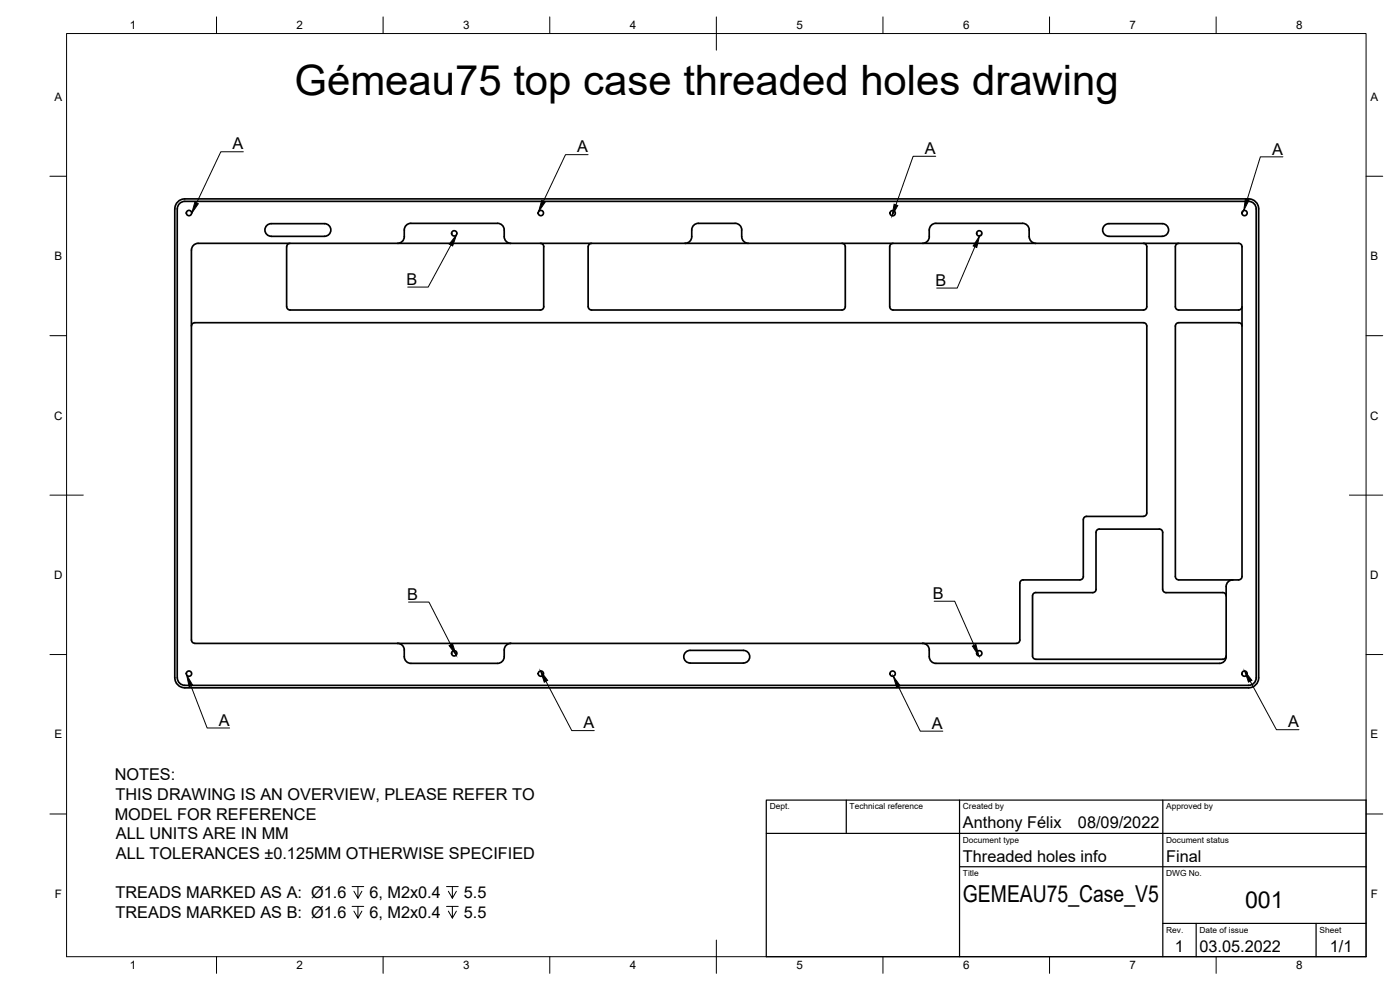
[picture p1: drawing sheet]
<svg xmlns="http://www.w3.org/2000/svg" width="420mm" height="297mm" viewBox="0 0 420 297" stroke-linecap="round" stroke-linejoin="round" font-family="sans-serif">
<!-- layer: Visible -->
<g fill="none" stroke="#000" stroke-width=".51">
<path d="M53.9 61.1l1-.6 .6-.1h319.2a2.25 2.25 0 0 1 2.3 2.3v140.7a2.25 2.25 0 0 1-2.3 2.2h-319.2a2.29 2.29 0 0 1-2.3-2.2v-140.7l.1-.6zM59.5 73h146.1M59.5 73a2.04 2.04 0 0 0-2.1 2l.1 117a1.01 1.01 0 0 0 1 1h246.6a1.04 1.04 0 0 0 1-1v-17a1.01 1.01 0 0 1 1-1h17a1.04 1.04 0 0 0 1-1M80.1 67.7l1.3-.6h16a1.91 1.91 0 0 1 1.9 1.9 1.91 1.91 0 0 1-1.9 1.9h-16a1.89 1.89 0 0 1-1.8-1.2 1.89 1.89 0 0 1 .5-2zM87 73a1.04 1.04 0 0 0-1 1v18a1.01 1.01 0 0 0 1 1h75.2a1.01 1.01 0 0 0 1-1v-18a.97 .97 0 0 0-1-1M121.3 71a3.6 3.6 0 0 1 .6-3.4l1.4-.6h26a1.96 1.96 0 0 1 2 2v2M121.3 71a2 2 0 0 1-2 2M151.3 71a2 2 0 0 0 2 2M177.5 73a1.04 1.04 0 0 0-1 1v18a1.01 1.01 0 0 0 1 1h75.2a1.01 1.01 0 0 0 1-1v-18a1.01 1.01 0 0 0-1-1M205.6 73h166.1a1.01 1.01 0 0 1 1 1v99M207.6 71a2 2 0 0 1-2 2M207.6 71a3.6 3.6 0 0 1 .6-3.4l1.4-.6h11a2 2 0 0 1 2 2v2"/>
<path d="M222.6 71a2 2 0 0 0 2 2M268 73a1.01 1.01 0 0 0-1 1v18a1.01 1.01 0 0 0 1 1h75.2a1.01 1.01 0 0 0 1-1v-18a1.01 1.01 0 0 0-1-1M278.9 71a3.7 3.7 0 0 1 .6-3.4l1.4-.6h26a1.97 1.97 0 0 1 2 2v2M278.9 71a2 2 0 0 1-2 2M308.9 71a2 2 0 0 0 2 2M331.5 67.7l1.3-.6h16a1.89 1.89 0 0 1 1.9 1.9 1.89 1.89 0 0 1-1.9 1.9h-16a1.89 1.89 0 0 1-1.7-1.2 1.89 1.89 0 0 1 .4-2zM353.7 73a1.01 1.01 0 0 0-1 1v18a1.01 1.01 0 0 0 1 1h18a1.01 1.01 0 0 0 1-1M57.5 97.8a1.01 1.01 0 0 1 1-1h284.7a1.01 1.01 0 0 1 1 1v56.1M372.7 97.8a1.01 1.01 0 0 0-1-1h-18a1.01 1.01 0 0 0-1 1v75.2M344.2 153.9a1.01 1.01 0 0 1-1 1h-17.1a.97 .97 0 0 0-1 1v17.1M310.9 177.8a1.01 1.01 0 0 0-1 1v18a1.01 1.01 0 0 0 1 1M328.9 176.8v-17.1a1.01 1.01 0 0 1 1-1l18 .1a.97 .97 0 0 1 1 .9v17.1"/>
<path d="M329 176.8a1.01 1.01 0 0 1-1.1 1h-17M348.9 176.8a1.01 1.01 0 0 0 1 1h17.1a.97 .97 0 0 1 1 1M352.7 173a1.04 1.04 0 0 0 1 1h18a1.01 1.01 0 0 0 1-1M368 176v21a2 2 0 0 1-2 2h-85.1a2 2 0 0 1-2-2v-2M370 174a2 2 0 0 0-2 2M119.3 193a2 2 0 0 1 2 2M121.3 195a3.6 3.6 0 0 0 .6 3.5l1.4 .5h26a2 2 0 0 0 2-2v-2M153.3 193a2 2 0 0 0-2 2M207.1 199h16M207.1 198.9a1.89 1.89 0 0 1-1.9-1.9 1.89 1.89 0 0 1 1.9-1.9h16a1.89 1.89 0 0 1 1.9 1.9 1.89 1.89 0 0 1-1.9 1.9M276.9 193a2 2 0 0 1 2 2M368 196.8a1.01 1.01 0 0 1-1 1h-56.1"/>
<path d="M55.5 206.4h319.2M55.5 206.4a3 3 0 0 1-3-3v-140.7a2.99 2.99 0 0 1 3-3h319.2a2.99 2.99 0 0 1 3 3v140.7a2.99 2.99 0 0 1-3 3"/>
<circle cx="56.7" cy="63.9" r=".79"/>
<circle cx="136.3" cy="70" r=".79"/>
<circle cx="162.3" cy="63.9" r=".79"/>
<circle cx="267.9" cy="64" r=".79"/>
<circle cx="293.9" cy="70" r=".79"/>
<circle cx="373.5" cy="63.9" r=".79"/>
<circle cx="136.3" cy="196" r=".79"/>
<circle cx="293.9" cy="196" r=".79"/>
<circle cx="56.7" cy="202.1" r=".79"/>
<circle cx="162.3" cy="202.1" r=".79"/>
<circle cx="267.9" cy="202.1" r=".79"/>
<circle cx="373.5" cy="202.1" r=".79"/>
</g>
<!-- layer: Border -->
<g fill="none" stroke="#000" stroke-width=".3">
<path d="M20 10.1h390v276.9h-390zM65 5.1v5M115 5.1v5M165 5.1v5M215 5.1v10M265 5.1v5M315 5.1v5M365 5.1v5M15 52.9h5M410 52.9h5M15 100.7h5M410 100.7h5"/>
<path d="M15 148.6h10M405 148.6h10M15 196.4h5M410 196.4h5M15 244.2h5M410 244.2h5M65 287v5M115 287v5M165 287v5M215 282.1v9.9M265 287v5M315 287v5"/>
<path d="M365 287v5"/>
</g>
<!-- layer: TitleBlock -->
<path d="M230 240.1h180v46.9h-180zM230 250h180M254 240.1v9.9M288 240.1v46.9M349 240.1v46.9M288 260.1h122M349 277.1h61M359 277.1v9.9M395 277.1v9.9" fill="none" stroke="#000" stroke-width=".36"/>
<!-- layer: Annotations -->
<path d="M373.8 59.6l1.1 .4-1.6 3.1zM58.5 60.6l1 .5-2 3zM137 70.4l-1.2 3.4-1-.6zM162.6 60.1l1 .5-2 3zM268.3 61.3l1.1 .4-1.7 3.1zM294 70.8l-.9 3.5-1-.5zM134.8 193.7l1-.5 1.1 3.4zM291.8 193.9l1.1-.5 .9 3.4zM56 202.5l1.8 3.1-1.1 .4zM162.2 201.3l2.2 2.8-1.1 .6zM268.1 202.9l2.1 2.9-1.1 .5zM373.5 201.3l2.2 2.8-1 .6z" fill="#000" stroke="#000" stroke-width=".3"/>
<g fill="none" stroke="#000" stroke-width=".3">
<path d="M73 45.5h-6.7l-7.3 15.4M176.5 46.4h-6.8l-6.6 14M280.8 46.9h-6.8l-5.1 14.6M385 47.1h-6.8l-3.9 12.7M135.3 73.5l-6.8 12.6h-6.1M292.6 74l-5.3 12.4h-6.2M122.6 180.6h6.1l6.6 12.9M280.4 180.4h6.1l5.9 13.2M57.3 205.8l4.9 12.6h6.7M163.9 204.4l7.7 14.8h6.8M269.6 206l6.6 13.4h6.8M375.2 204.4l7.9 14.5h6.7"/>
<path d="M105.7 266h3.5M105.7 272h3.5M107.4 266v3.5l-1.2-2.1M107.4 272v3.5l-1.2-2.1M108.6 267.4l-1.2 2.1M108.6 273.4l-1.2 2.1M134 266h3.5M134 272h3.5M135.8 266v3.5l-1.2-2.1M135.8 272v3.5l-1.2-2.1M137 267.4l-1.2 2.1M137 273.4l-1.2 2.1"/>
</g>
<text font-size="12.6" x="88.4" y="28.5">Gémeau75 top case threaded holes drawing</text>
<g font-size="7">
<text x="289" y="270.6">GEMEAU75_Case_V5</text>
<text x="373.7" y="272.3">001</text>
</g>
<g font-size="4.9">
<text x="69.8" y="44.8">A</text>
<text x="173.2" y="45.7">A</text>
<text x="277.5" y="46.2">A</text>
<text x="381.8" y="46.4">A</text>
<text x="122" y="85.4">B</text>
<text x="280.8" y="85.7">B</text>
<text x="122.2" y="179.9">B</text>
<text x="280" y="179.7">B</text>
<text x="65.7" y="217.7">A</text>
<text x="175.1" y="218.5">A</text>
<text x="279.7" y="218.7">A</text>
<text x="386.6" y="218.2">A</text>
<text x="34.4" y="234.1">NOTES:</text>
<text x="34.4" y="245.9">MODEL FOR REFERENCE</text>
<text x="34.7" y="240">THIS DRAWING IS AN OVERVIEW, PLEASE REFER TO</text>
<text x="34.8" y="251.8">ALL UNITS ARE IN MM</text>
<text x="289" y="248.5">Anthony Félix</text>
<text x="323.5" y="248.5">08/09/2022</text>
<text x="34.8" y="257.7">ALL TOLERANCES ±0.125MM OTHERWISE SPECIFIED</text>
<text x="289" y="258.6">Threaded holes info</text>
<text x="350" y="258.6">Final</text>
<text x="34.7" y="269.5">TREADS MARKED AS A: Ø1.6</text>
<text x="110.9" y="269.5">6, M2x0.4</text>
<text x="139.2" y="269.5">5.5</text>
<text x="34.7" y="275.5">TREADS MARKED AS B: Ø1.6</text>
<text x="110.9" y="275.5">6, M2x0.4</text>
<text x="139.2" y="275.5">5.5</text>
<text x="352.6" y="285.7">1</text>
<text x="360" y="285.5">03.05.2022</text>
<text x="399.1" y="285.7">1/1</text>
</g>
<g font-size="3.5">
<text x="39" y="8.8">1</text>
<text x="89" y="8.8">2</text>
<text x="139" y="8.8">3</text>
<text x="189" y="8.8">4</text>
<text x="239" y="8.8">5</text>
<text x="289" y="8.8">6</text>
<text x="339" y="8.8">7</text>
<text x="389" y="8.8">8</text>
<text x="16.3" y="30.2">A</text>
<text x="411.3" y="30.2">A</text>
<text x="16.3" y="78">B</text>
<text x="411.3" y="78">B</text>
<text x="16.2" y="125.9">C</text>
<text x="411.2" y="125.9">C</text>
<text x="16.2" y="173.7">D</text>
<text x="411.2" y="173.7">D</text>
<text x="16.3" y="221.6">E</text>
<text x="411.3" y="221.6">E</text>
<text x="16.4" y="269.4">F</text>
<text x="411.4" y="269.4">F</text>
<text x="39" y="290.8">1</text>
<text x="89" y="290.8">2</text>
<text x="139" y="290.8">3</text>
<text x="189" y="290.8">4</text>
<text x="239" y="290.8">5</text>
<text x="289" y="290.8">6</text>
<text x="339" y="290.8">7</text>
<text x="389" y="290.8">8</text>
</g>
<g font-size="2.5">
<text x="231" y="242.9">Dept.</text>
<text x="255" y="242.9">Technical reference</text>
<text x="289" y="242.9">Created by</text>
<text x="350" y="242.9">Approved by</text>
<text x="289" y="252.8">Document type</text>
<text x="350" y="252.8">Document status</text>
<text x="289" y="262.9">Title</text>
<text x="350" y="262.9">DWG No.</text>
<text x="350" y="279.9">Rev.</text>
<text x="360" y="279.9">Date of issue</text>
<text x="396" y="279.9">Sheet</text>
</g>
</svg>
